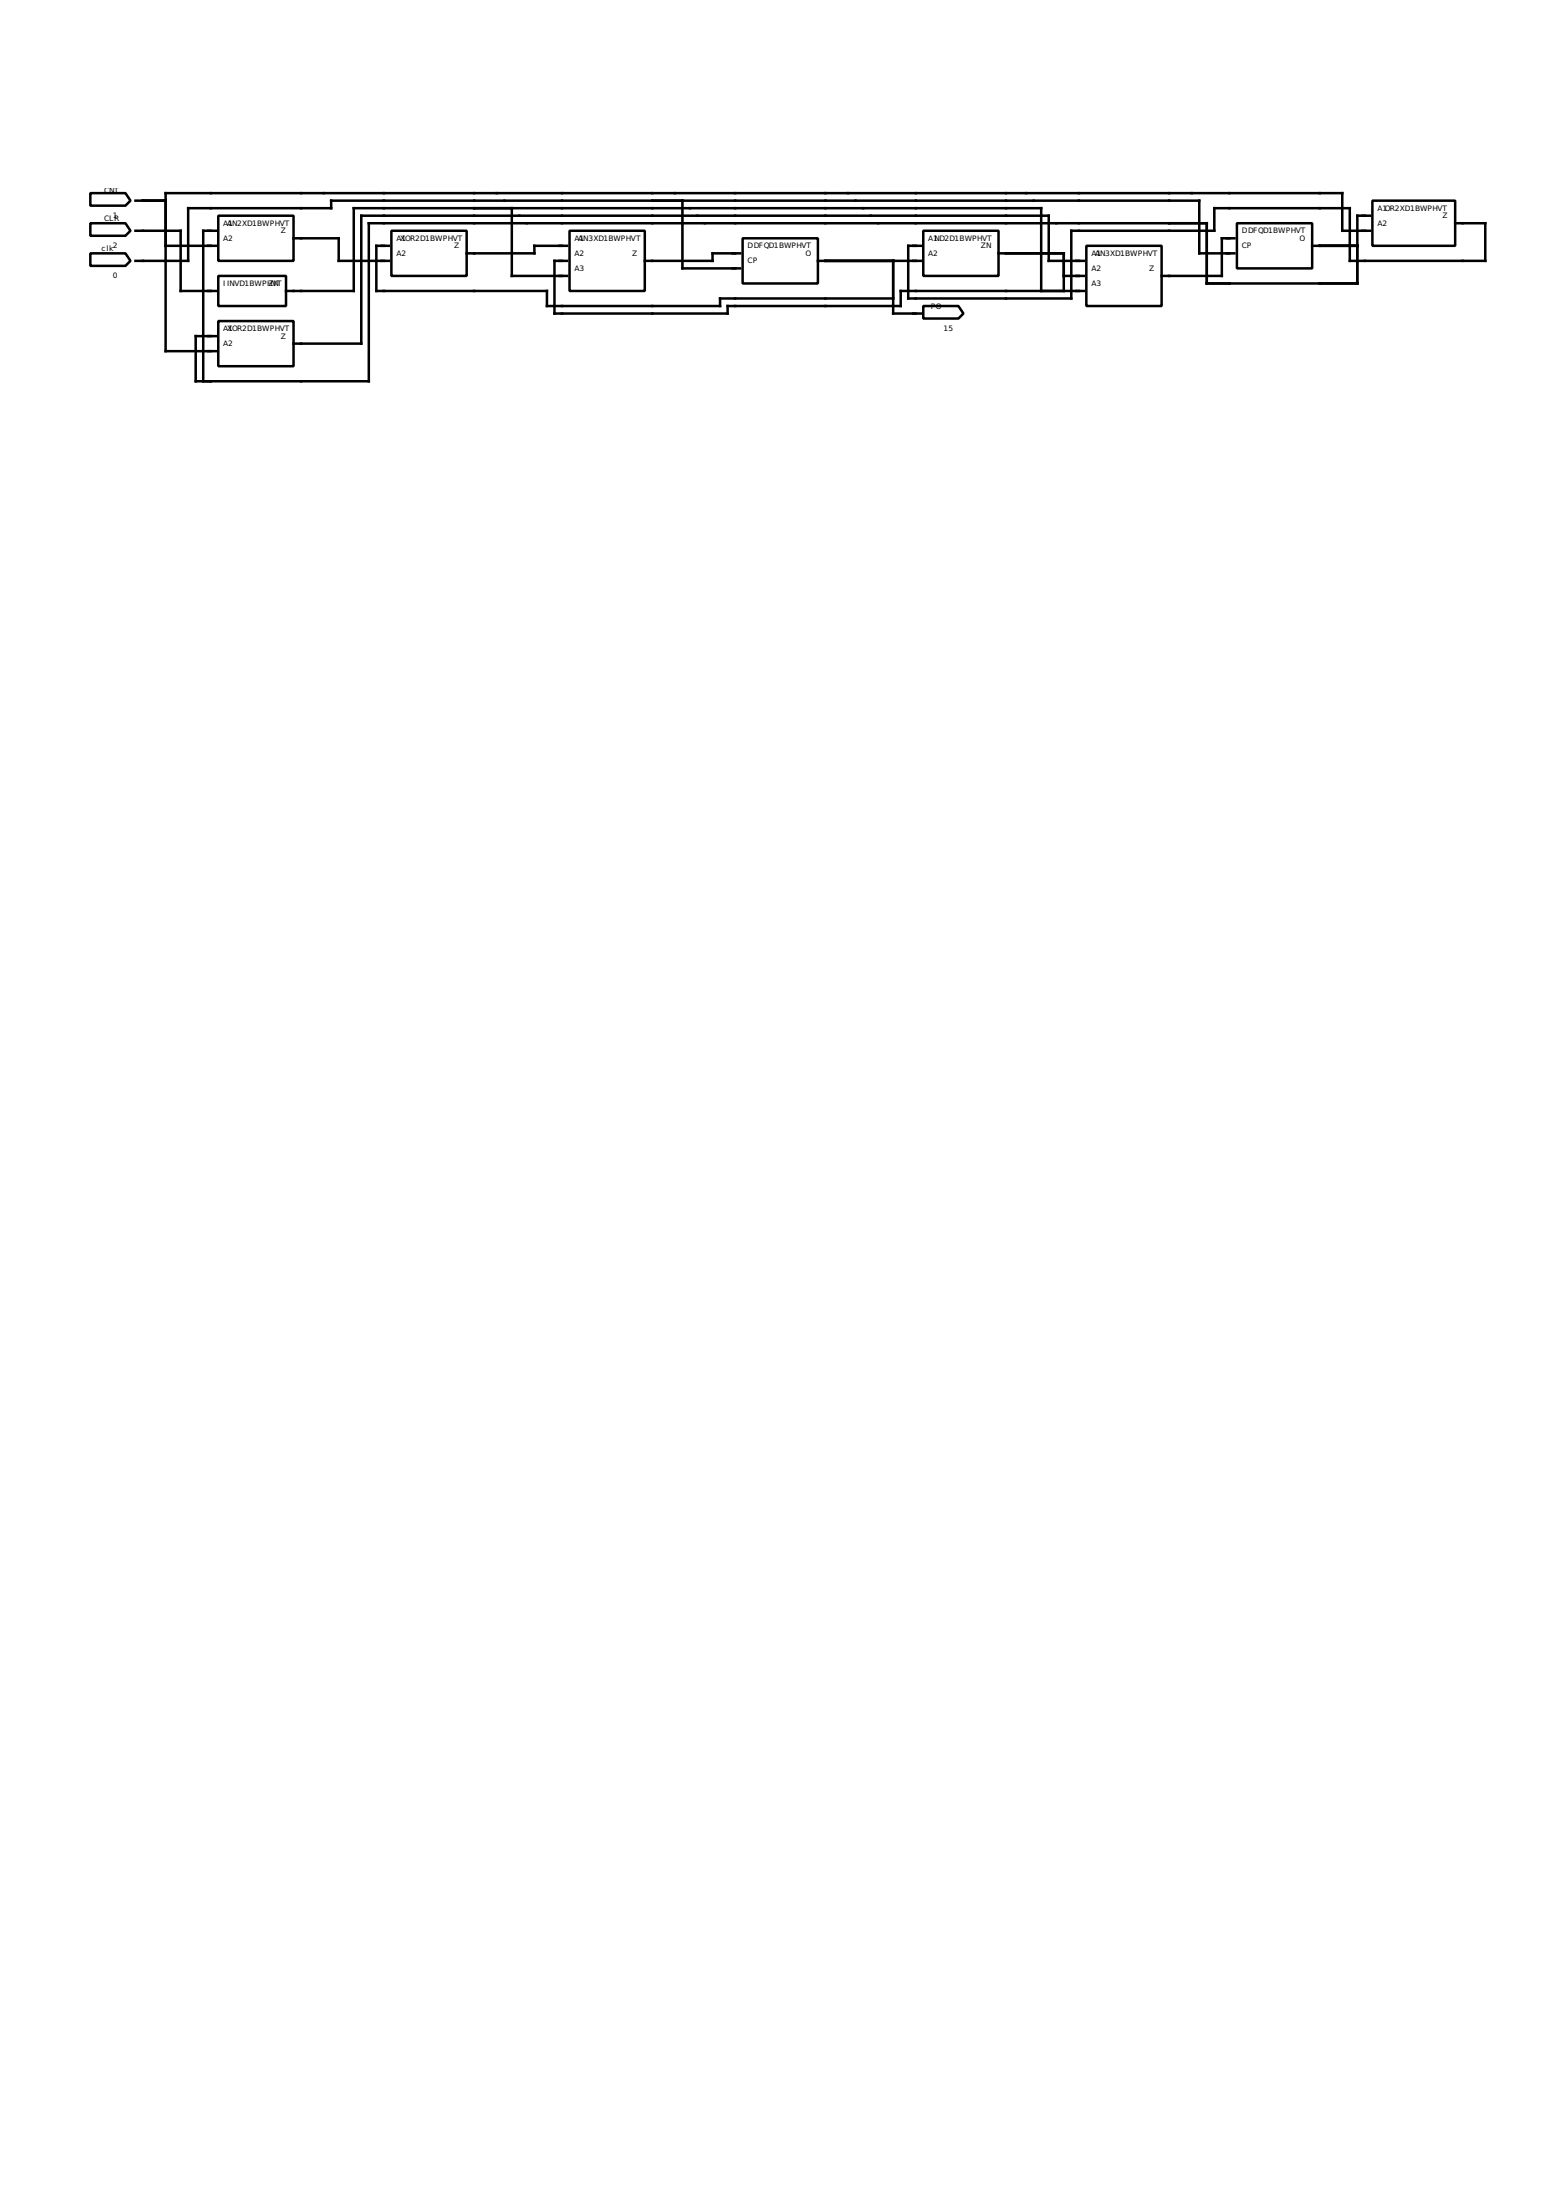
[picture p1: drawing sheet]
<svg xmlns="http://www.w3.org/2000/svg" width="210mm" height="297mm" viewBox="0 0 210 297" stroke-linecap="round" stroke-linejoin="round" font-family="sans-serif">
<g fill="none" stroke="#000" stroke-width=".34">
<path d="M12.2 26.1h4.7l.7 1-.7 .7h-4.7zM12.2 30.1h4.7l.7 1.1-.7 .6h-4.7zM12.2 34.2h4.7l.7 1-.7 .7h-4.7zM18.3 27.1h4.1M18.3 31.2h6.1v8.1h4.7M22.4 33.2h6.7M29.1 31.2h-1.7v20.3M29.5 29.1h10.1v6.1h-10.1zM29.5 37.3h9.1v4h-9.1zM38.6 39.3h9.2v-11.2h92.7v11.2M39.6 32.2h6.1v3h6.8M52.5 33.2h-1.7v6.1h23v2h23.4v-1h23.4"/>
<path d="M52.8 31.2h10.2v6.1h-10.2zM69.1 28.1v9.2h7.4M76.5 35.2h-1.7v7.1h23.4v-1h23.4v-2h24.7M76.5 33.2h-4.4v1h-9.1M76.9 31.2h10.1v8.1h-10.1zM92.1 27.1v9.1h7.8M99.9 34.2h-3.7v1h-9.2M100.2 32.2h10.2v6.1h-10.2zM110.4 35.2h13.9M120.6 35.2v7.1h3.7M124.6 31.2h10.2v6.1h-10.2zM134.8 34.2h8.8v5.1"/>
<path d="M143.6 37.3h2.7M146.3 35.2h-4.7v-6.1h-92.8v17.3h-9.2M146.6 33.2h10.2v8.1h-10.2zM166.6 34.2h-4.7v-7.1h-117.2v1h-19.3v7.1h-7.1M166.6 32.2h-1.7v5.1h-8.1M167 30.1h10.1v6.1h-10.1zM177.1 33.2h6.1M184.9 31.2h-3.7v-5.1h-158.8v21.3h6.7M184.9 29.1h-1.7v9.2h-20.3v-8.2h-113.1v21.4h-23.4v-6.1h2.7M185.3 27.1h11.1v6.1h-11.1zM196.4 30.1h4.1v5.1h-18.3v-7.1h-18.3v3.1h-19.3v9.1h-22v-7.1h1.7M29.5 43.3h10.1v6.1h-10.1z"/>
<path d="M124.6 41.3h4.8l.6 1-.6 .7h-4.8z"/>
</g>
<g font-size="1">
<text x="14.1" y="26.1">CNT</text>
<text x="14.1" y="29.8">CLR</text>
<text x="15.2" y="29.5">1</text>
<text x="185.9" y="28.4">A1OR2XD1BWPHVT</text>
<text x="194.7" y="29.5">Z</text>
<text x="13.7" y="33.9">clk</text>
<text x="15.2" y="33.5">2</text>
<text x="30.1" y="30.5">AAN2XD1BWPHVT</text>
<text x="30.1" y="32.5">A2</text>
<text x="30.8" y="30.5">1</text>
<text x="37.9" y="31.5">Z</text>
<text x="53.5" y="32.5">AXOR2D1BWPHVT</text>
<text x="53.5" y="34.5">A2</text>
<text x="54.2" y="32.5">1</text>
<text x="61.3" y="33.5">Z</text>
<text x="77.6" y="32.5">AAN3XD1BWPHVT</text>
<text x="77.6" y="34.5">A2</text>
<text x="78.2" y="32.5">1</text>
<text x="85.3" y="34.5">Z</text>
<text x="100.9" y="33.5">DDFQD1BWPHVT</text>
<text x="100.9" y="35.6">CP</text>
<text x="108.7" y="34.5">Q</text>
<text x="125.3" y="32.5">A1</text>
<text x="125.3" y="34.5">A2</text>
<text x="126.2" y="32.5">ND2D1BWPHVT</text>
<text x="132.4" y="33.5">ZN</text>
<text x="147.3" y="34.5">AAN3XD1BWPHVT</text>
<text x="148" y="34.5">1</text>
<text x="167.6" y="31.5">DDFQD1BWPHVT</text>
<text x="167.6" y="33.5">CP</text>
<text x="175.4" y="32.5">Q</text>
<text x="185.9" y="30.5">A2</text>
<text x="15.2" y="37.6">0</text>
<text x="30.1" y="38.6">I INVD1BWPHVT</text>
<text x="36.2" y="38.6">ZN</text>
<text x="77.6" y="36.6">A3</text>
<text x="125.6" y="41.7">PO</text>
<text x="147.3" y="36.6">A2</text>
<text x="147.3" y="38.6">A3</text>
<text x="155.1" y="36.6">Z</text>
<text x="30.1" y="44.7">AXOR2D1BWPHVT</text>
<text x="30.1" y="46.7">A2</text>
<text x="30.8" y="44.7">1</text>
<text x="37.9" y="45.7">Z</text>
<text x="127.3" y="44.7">15</text>
</g>
</svg>
